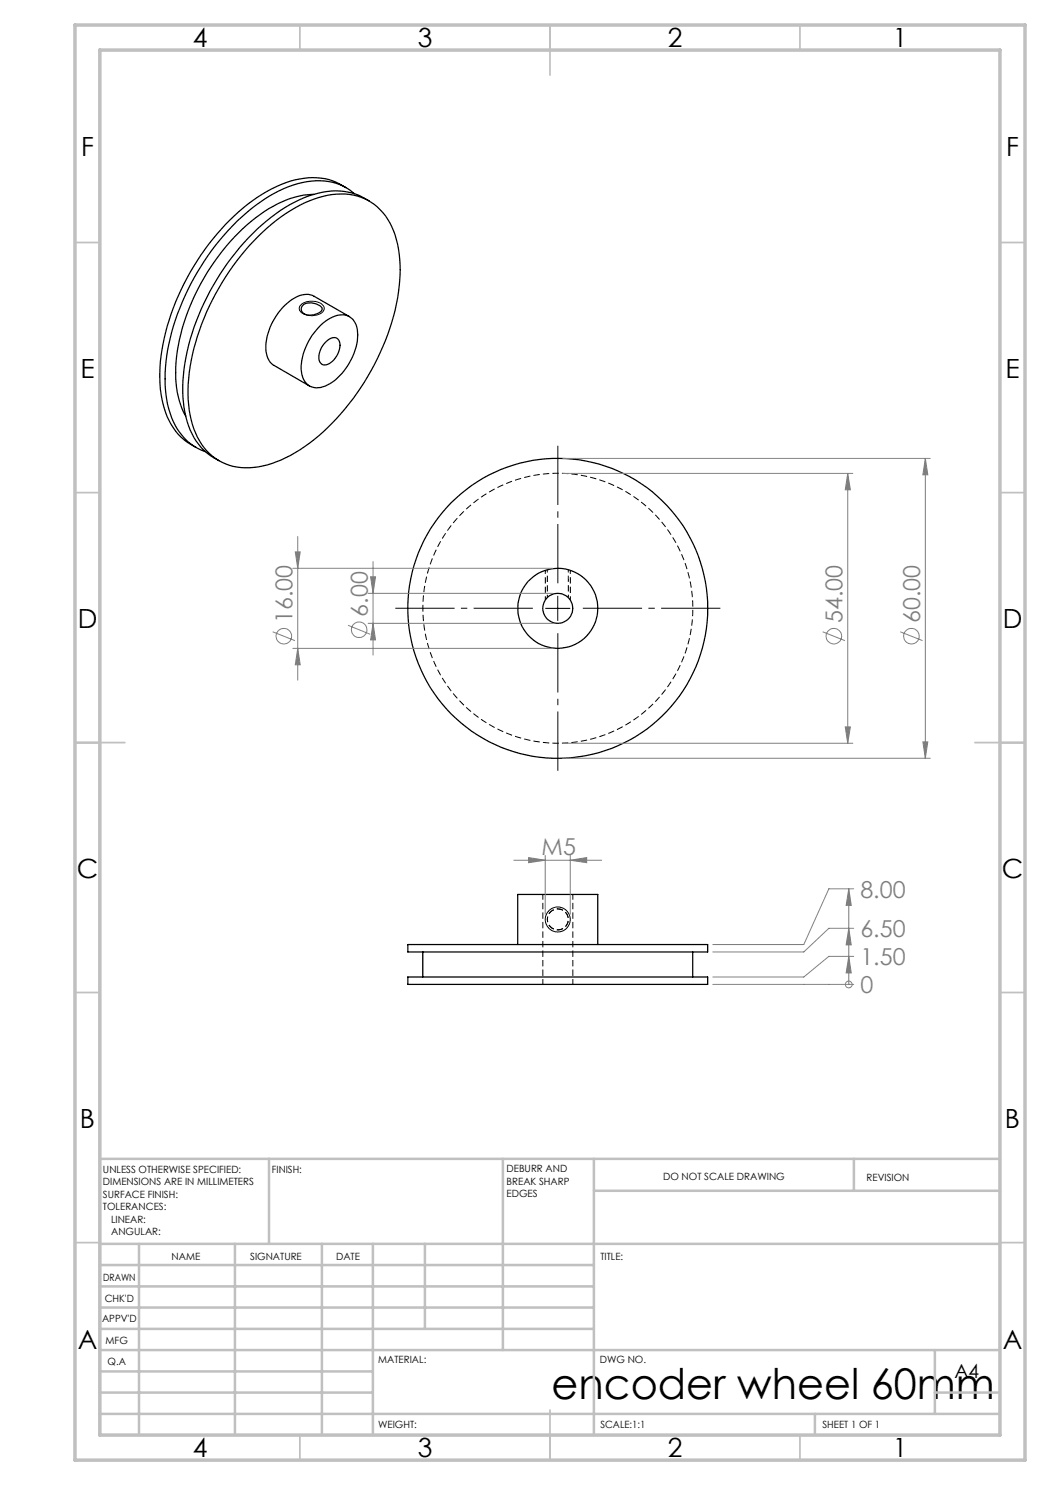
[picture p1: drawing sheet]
<svg xmlns="http://www.w3.org/2000/svg" width="210mm" height="297mm" viewBox="0 0 210 297" stroke-linecap="round" stroke-linejoin="round" font-family="sans-serif">
<path d="M84.6 121.7a27 27 0 0 1 39.7-23.8 27 27 0 0 1 2.2 46.2 27 27 0 0 1-41.8-19.9l-.1-2.5" fill="none" stroke="#000" stroke-width=".2" stroke-dasharray="1.3 .6" stroke-dashoffset=".6" stroke-linecap="butt"/>
<path d="M109.5 113.9v5.6M113.7 119.5v-5.6M109.5 183.9a2.1 2.1 0 0 0 2.9 1.9 2.1 2.1 0 0 0 .5-3.5 2.1 2.1 0 0 0-3.4 1v.6M109.5 183.9a2.1 2.1 0 0 1 3-1.9 2.1 2.1 0 0 1 .4 3.5 2.1 2.1 0 0 1-3.4-1.1v-.5" fill="none" stroke="#000" stroke-width=".2" stroke-dasharray="1.3 .6" stroke-dashoffset=".7" stroke-linecap="butt"/>
<g fill="none" stroke="#000" stroke-width=".25">
<path d="M62.8 38.9a19.6 19.6 0 0 0-11.7 4.7 43.4 43.4 0 0 0-15.9 28.8 18.5 18.5 0 0 0 1.9 10.8M69.2 37.5a12.8 12.8 0 0 0-12.1-1 34.6 34.6 0 0 0-14.6 11.3 46.5 46.5 0 0 0-10.5 26.8 17.8 17.8 0 0 0 3.7 12.3l1.7 1.5 1.8 1.1M70.9 38.7a11.3 11.3 0 0 0-10.4-2.2 28.1 28.1 0 0 0-13 7.7 48.6 48.6 0 0 0-14.4 29.4 20.7 20.7 0 0 0 2.4 12.3 10.7 10.7 0 0 0 5.6 4.4M51.6 47.3a27.6 27.6 0 0 1 14.8-8.4 11.1 11.1 0 0 1 12.6 8.1 29.9 29.9 0 0 1-.6 17.4 48.3 48.3 0 0 1-17.5 24.9 19.8 19.8 0 0 1-12.7 4.2 10.9 10.9 0 0 1-9.4-7.7 28.6 28.6 0 0 1 .3-17.3 50.6 50.6 0 0 1 12.5-21.2zM73.8 40.2a12.5 12.5 0 0 0-11.1-1.3 33.4 33.4 0 0 0-15.5 11.6 47.4 47.4 0 0 0-10.6 25.7 20.1 20.1 0 0 0 2.7 12.1 11.3 11.3 0 0 0 4.5 3.8M60.6 61.1a3.1 3.1 0 0 1 3.8 .4 1.06 1.06 0 0 1-1 1.3 2.48 2.48 0 0 1-3.1-.6v-.7zM64.1 65.1a5.4 5.4 0 0 1 5.5-1.9 4 4 0 0 1 1.9 4.4 12.3 12.3 0 0 1-6.4 9.6 3.2 3.2 0 0 1-4.8-2.9 12.2 12.2 0 0 1 3.8-9.2zM65 68.5a2.01 2.01 0 0 1 2.5-.8 3.1 3.1 0 0 1-.5 3.9 2.19 2.19 0 0 1-2.7 1.2 2.89 2.89 0 0 1 .2-3.6zM69.9 63.3l-7.1-4a4.2 4.2 0 0 0-4.3 .6 12.4 12.4 0 0 0-5.3 10.4 3.6 3.6 0 0 0 1.6 2.8l7.1 4.1M81.6 195.4h59.9v1.5h-59.9zM81.6 188.9h59.9v1.5h-59.9zM84.6 190.4v5"/>
<path d="M103.5 188.9v-10h16.1v10M138.5 190.4v5"/>
<circle cx="111.5" cy="121.7" r="30"/>
<circle cx="111.5" cy="121.7" r="8"/>
<circle cx="111.6" cy="121.7" r="2.99"/>
</g>
<path d="M108.6 178.9v18M114.6 196.9v-18" fill="none" stroke="#000" stroke-width=".2" stroke-dasharray="1.3 .6" stroke-dashoffset=".2" stroke-linecap="butt"/>
<g fill="none" stroke="#808080" stroke-width=".2">
<path d="M112.5 91.7h73.6M112.5 94.7h58.1M169.5 94.7l.6 3.3h-1zM169.5 94.7v54M185.1 91.7l.5 3.3h-1zM185.1 91.7v60M58.6 113.7h52M59.1 110.4h.9l-.5 3.3zM59.5 107.3v28.7M73.6 118.7h37M74.1 115.4h1l-.5 3.3zM74.6 112.3v18.7"/>
<path d="M54.5 126.4l4.5 1.7M58.6 129.7h52M59.5 129.7l.5 3.3h-.9zM69.6 125.1l4.4 1.8M73.6 124.7h37M74.6 124.7l.5 3.3h-1zM164.5 126.4l4.5 1.7M180.1 126.4l4.4 1.7M112.5 151.7h73.6M112.5 148.7h58.1M169.1 145.4h1l-.6 3.3zM184.6 148.4h1l-.5 3.3z"/>
<path d="M102.7 172h17.7M105.7 171.5l3.3 .5-3.3 .5zM109 171v11.9M114.1 172l3.2-.5v1zM114.1 171v11.9M169.8 177.8v19.1M169.8 177.8l.5 3.3h-1.1zM170.7 177.8h-4.9l-5 11.1h-18.2M142.6 196.9h28.1M169.8 191.3l.5 3.3h-1.1zM169.8 185.7l.5 3.3h-1.1zM169.8 196.9h.1"/>
<path d="M170.7 191.3h-4.9l-5 4.1h-18.2M170.7 185.7h-4.9l-5 4.7h-18.2"/>
<circle cx="56.8" cy="127.3" r="1.56"/>
<circle cx="71.8" cy="125.9" r="1.56"/>
<circle cx="166.8" cy="127.2" r="1.56"/>
<circle cx="182.3" cy="127.3" r="1.56"/>
<circle cx="169.7" cy="196.9" r=".68"/>
</g>
<g fill="none" stroke="#000" stroke-width=".2">
<path d="M60.3 60.9a3.6 3.6 0 0 1 4.4 .2 1.25 1.25 0 0 1-1.1 1.8 3.3 3.3 0 0 1-3.7-.8v-.1a.95 .95 0 0 1 .4-1.1zM111.5 119.2v5M109 121.7h5.1"/>
<circle cx="111.6" cy="183.9" r="2.49"/>
</g>
<path d="M109.1 114.1v5.9M114.1 114v6" fill="none" stroke="#000" stroke-width=".2" stroke-dasharray="1.3 .6" stroke-dashoffset=".5" stroke-linecap="butt"/>
<path d="M111.6 116.7v-27.5M106.6 121.7h-27.5M111.6 126.7v27.5M116.6 121.7h27.5" fill="none" stroke="#000" stroke-width=".2" stroke-dasharray="15.2 1.3 1.3 1.3" stroke-dashoffset="3.4" stroke-linecap="butt"/>
<g fill="none" stroke="#c0c0c0" stroke-width=".35">
<path d="M60 5v5M110 5v10M160 5v5M15 48.5h5M200 48.5h5M15 98.5h5M200 98.5h5M15 148.5h10M195 148.5h10M15 198.5h5M200 198.5h5M15 248.5h5"/>
<path d="M200 248.5h5M60 287v5M110 282v10M160 287v5"/>
</g>
<g fill="none" stroke="#c0c0c0" stroke-width=".5">
<path d="M53.8 231.8v17M100.6 231.8v38.2M118.8 231.8v55.2M118.8 238.2h81.2M170.8 231.8v6.4M200 231.8h-180v55.2M20 248.8h180M20 257.3h98.8M20 253h98.8M27.8 248.8v38.2M47 248.8v38.2M64.4 248.8v38.2"/>
<path d="M74.6 248.8v38.2M85 248.8v17M20 265.8h98.8M20 261.5h98.8M20 278.5h54.6M20 274.3h54.6M20 270h180M187 278.5h13M187 270v12.8M20 282.8h180M163 282.8v4.2"/>
</g>
<path d="M15 5h190v287h-190zM20 10h180v277h-180z" fill="none" stroke="#c0c0c0" stroke-width=".7"/>
<g fill="#808080">
<path d="M185.1 91.7l.5 3.3h-1zM184.6 148.4h1l-.5 3.3zM169.5 94.7l.6 3.3h-1zM169.1 145.4h1l-.6 3.3zM59.1 110.4h.9l-.5 3.3zM59.5 129.7l.5 3.3h-.9zM74.1 115.4h1l-.5 3.3zM74.6 124.7l.5 3.3h-1z"/>
<path d="M169.8 191.3l.5 3.3h-1.1zM169.8 185.7l.5 3.3h-1.1zM169.8 177.8l.5 3.3h-1.1z"/>
<path d="M105.7 171.5l3.3 .5-3.3 .5zM114.1 172l3.2-.5v1z"/>
</g>
<text font-size="8.5" x="110.3" y="279.7">encoder wheel 60mm</text>
<g font-size="5.3">
<text x="38.5" y="9.5">4</text>
<text x="83.5" y="9.5">3</text>
<text x="133.6" y="9.5">2</text>
<text x="178.6" y="9.5">1</text>
<text x="16.2" y="31.3">F</text>
<text x="201.2" y="31.3">F</text>
<text x="16.1" y="75.5">E</text>
<text x="201.1" y="75.5">E</text>
<text x="15.5" y="125.5">D</text>
<text x="200.5" y="125.5">D</text>
<text x="15.4" y="175.5">C</text>
<text x="200.4" y="175.5">C</text>
<text x="16" y="225.5">B</text>
<text x="201" y="225.5">B</text>
<text x="15.5" y="269.8">A</text>
<text x="200.5" y="269.8">A</text>
<text x="38.5" y="291.5">4</text>
<text x="83.5" y="291.5">3</text>
<text x="133.6" y="291.5">2</text>
<text x="178.6" y="291.5">1</text>
</g>
<g font-size="4.7" fill="#808080">
<text x="58.5" y="124.7" transform="rotate(-90 58.5 124.7)">16.00</text>
<text x="73.6" y="123.4" transform="rotate(-90 73.6 123.4)">6.00</text>
<text x="168.5" y="124.7" transform="rotate(-90 168.5 124.7)">54.00</text>
<text x="184" y="124.7" transform="rotate(-90 184 124.7)">60.00</text>
<text x="108.3" y="171">M5</text>
<text x="172.1" y="179.5">8.00</text>
<text x="172.1" y="187.4">6.50</text>
<text x="172.1" y="193">1.50</text>
<text x="172.1" y="198.6">0</text>
</g>
<text font-size="3.9" x="190.9" y="275.5">A4</text>
<g font-size="2">
<text x="20.6" y="234.6">UNLESS OTHERWISE SPECIFIED:</text>
<text x="20.6" y="237.1">DIMENSIONS ARE IN MILLIMETERS</text>
<text x="20.6" y="239.6">SURFACE FINISH:</text>
<text x="54.4" y="234.6">FINISH:</text>
<text x="101.3" y="234.5">DEBURR AND</text>
<text x="101.3" y="237">BREAK SHARP</text>
<text x="101.3" y="239.5">EDGES</text>
<text x="132.6" y="236">DO NOT SCALE DRAWING</text>
<text x="173.3" y="236.2">REVISION</text>
<text x="20.6" y="242.1">TOLERANCES:</text>
<text x="22.2" y="244.6">LINEAR:</text>
<text x="22.2" y="247.1">ANGULAR:</text>
<text x="34.3" y="252">NAME</text>
<text x="50" y="251.9">SIGNATURE</text>
<text x="67.2" y="251.9">DATE</text>
<text x="120.1" y="251.9">TITLE:</text>
<text x="20.6" y="256.1">DRAWN</text>
<text x="20.9" y="260.3">CHK'D</text>
<text x="20.4" y="264.4">APPV'D</text>
<text x="21.1" y="268.8">MFG</text>
<text x="21.5" y="273">Q.A</text>
<text x="75.6" y="272.5">MATERIAL:</text>
<text x="120" y="272.5">DWG NO.</text>
<text x="75.6" y="285.5">WEIGHT:</text>
<text x="120.1" y="285.6">SCALE:1:1</text>
<text x="164.5" y="285.6">SHEET 1 OF 1</text>
</g>
</svg>
